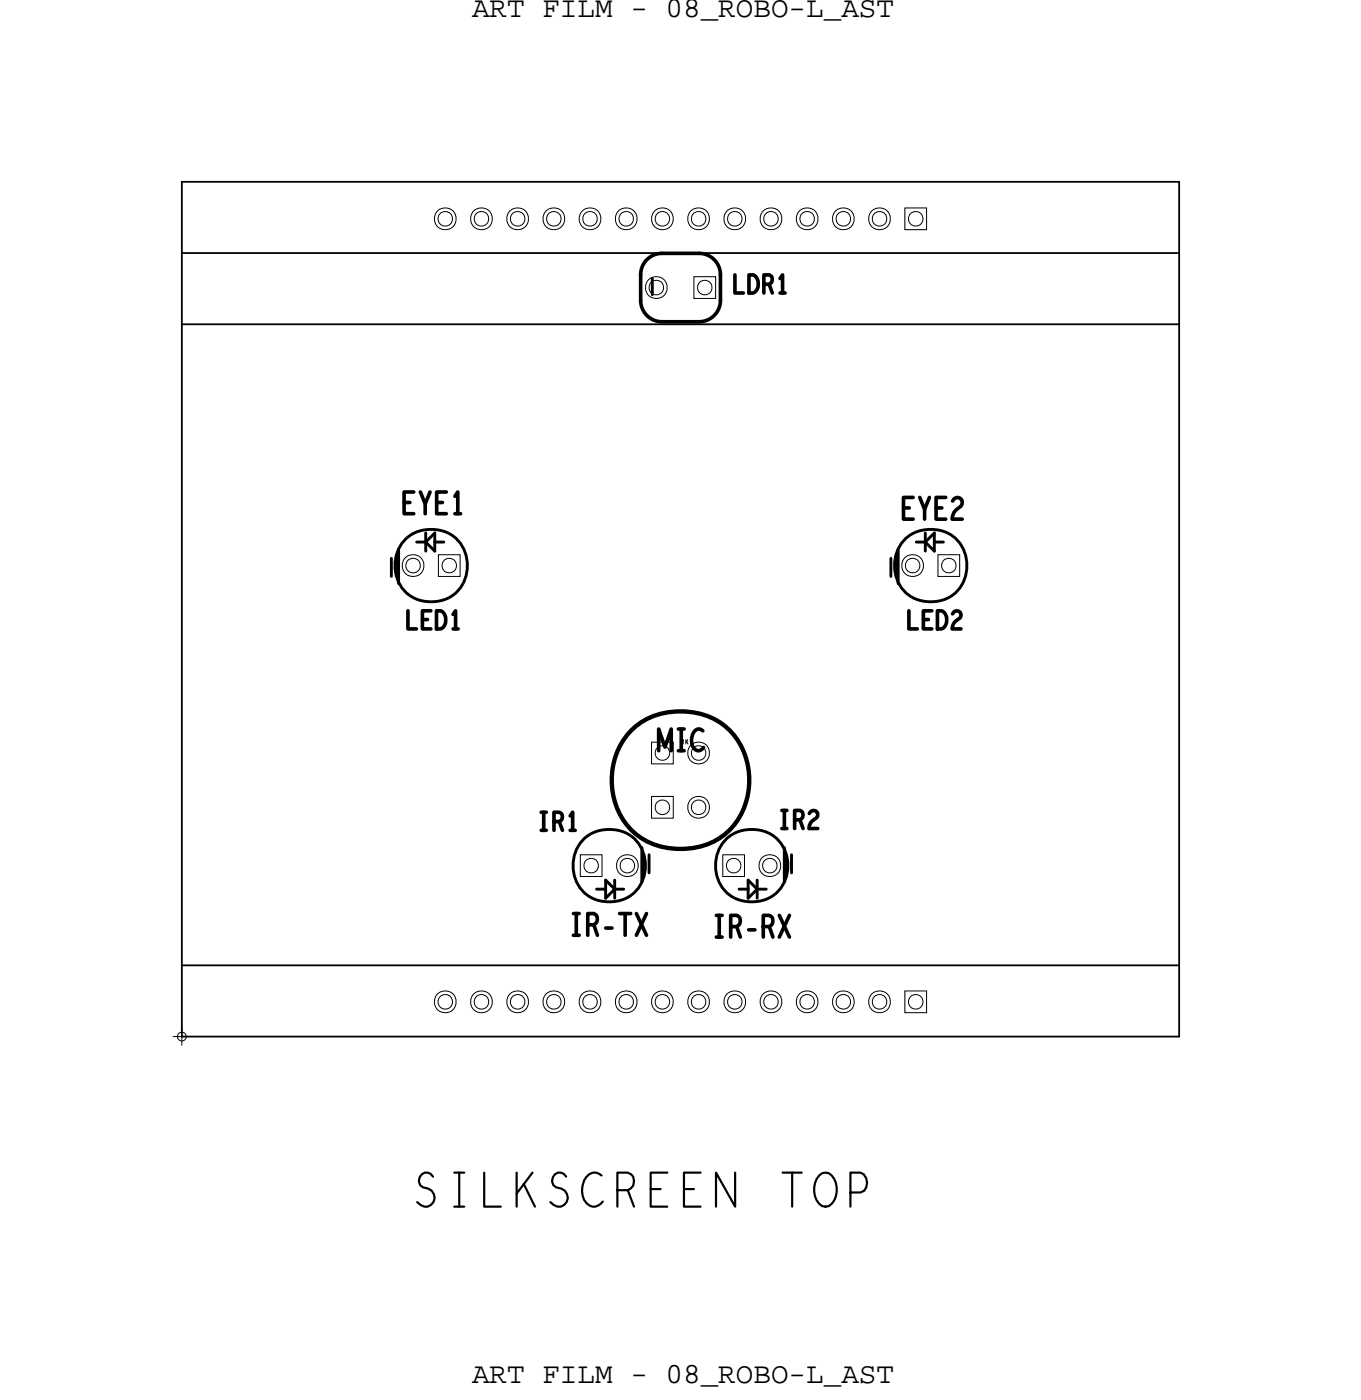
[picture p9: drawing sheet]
<svg xmlns="http://www.w3.org/2000/svg" width="96mm" height="98mm" viewBox="0 0 96 98" stroke-linecap="round" stroke-linejoin="round" font-family="sans-serif">
<!-- layer: Board Outline -->
<path d="M12.8 12.8v60zM12.8 12.8h70zM82.8 12.8v60zM12.8 72.8h70z" fill="none" stroke="#000" stroke-width=".13"/>
<!-- layer: Components -->
<path d="M44.7 50.9a5 5 0 0 1 7.4 1.5 4.9 4.9 0 0 1-.5 5.4 4.9 4.9 0 0 1-5 1.7 4.8 4.8 0 0 1-3.1-7.1l.5-.8z" fill="none" stroke="#000" stroke-width=".3"/>
<g fill="none" stroke="#000" stroke-width=".2">
<path d="M45.8 19.6v1.1zM27.5 39.2v1.3zM27.9 39.1v1.1zM28 38.6v2.4zM29.2 38.1h.7zM29.9 38.1l.6 .6zM29.9 37.4v1.3zM30.5 37.4v.7zM30.5 38.1v.6zM30.5 38.1h.7zM30.5 37.4l-.6 .7zM62.5 39.2v1.3z"/>
<path d="M62.9 39.1v1.1zM63 38.6v2.4zM64.3 38.1h.6zM64.9 38.1l.7 .6zM64.9 37.4v1.3zM64.9 38.1l.7-.7zM65.6 37.4v.7zM65.6 38.1v.6zM65.6 38.1h.6zM45 59.5v2.4zM55 59.5v2.4zM41.9 62.4h.6z"/>
<path d="M42.5 62.4v.6zM42.5 61.8l.6 .6zM42.5 61.8v.6zM43.1 61.8v1.2zM43.1 62.4h.7zM43.1 62.4l-.6 .6zM45.2 60.3v1.1zM45.6 60v1.3zM51.9 62.4h.6zM52.5 62.4v.6zM52.5 61.8l.6 .6zM52.5 61.8v.6z"/>
<path d="M53.1 61.8v1.2zM53.1 62.4h.7zM53.1 62.4l-.6 .6zM55.2 60.3v1.1zM55.6 60v1.3z"/>
<circle cx="30.3" cy="39.7" r="2.56"/>
<circle cx="65.3" cy="39.7" r="2.56"/>
<circle cx="42.8" cy="60.8" r="2.56"/>
<circle cx="52.8" cy="60.8" r="2.56"/>
</g>
<path d="M45 19.3v1.8zM46.5 17.8h2.6zM46.5 17.8a1.5 1.5 0 0 0-1.5 1.5M49.1 17.8a1.5 1.5 0 0 1 1.5 1.5M50.6 19.3v1.8zM45 21.1a1.5 1.5 0 0 0 1.5 1.5M46.5 22.6h2.6zM50.6 21.1a1.5 1.5 0 0 1-1.5 1.5" fill="none" stroke="#000" stroke-width=".25"/>
<!-- layer: Nets -->
<g fill="none" stroke="#000" stroke-width=".07">
<path d="M48.7 19.4h1.5v1.5h-1.5zM63.5 14.6h1.5v1.5h-1.5zM30.8 38.9h1.5v1.6h-1.5zM65.8 38.9h1.6v1.6h-1.6zM45.7 52.1h1.6v1.5h-1.6zM45.7 55.9h1.6v1.5h-1.6zM40.7 60h1.6v1.5h-1.6zM50.7 60h1.6v1.5h-1.6zM63.5 69.6h1.5v1.5h-1.5z"/>
<circle cx="31.3" cy="15.4" r=".51"/>
<circle cx="31.3" cy="15.4" r=".77"/>
<circle cx="33.8" cy="15.4" r=".51"/>
<circle cx="33.8" cy="15.4" r=".77"/>
<circle cx="36.3" cy="15.4" r=".51"/>
<circle cx="36.3" cy="15.4" r=".77"/>
<circle cx="38.9" cy="15.4" r=".51"/>
<circle cx="38.9" cy="15.4" r=".77"/>
<circle cx="41.4" cy="15.4" r=".51"/>
<circle cx="41.4" cy="15.4" r=".77"/>
<circle cx="44" cy="15.4" r=".51"/>
<circle cx="44" cy="15.4" r=".77"/>
<circle cx="46.5" cy="15.4" r=".51"/>
<circle cx="46.5" cy="15.4" r=".77"/>
<circle cx="49" cy="15.4" r=".51"/>
<circle cx="49" cy="15.4" r=".77"/>
<circle cx="51.6" cy="15.4" r=".51"/>
<circle cx="51.6" cy="15.4" r=".77"/>
<circle cx="54.1" cy="15.4" r=".51"/>
<circle cx="54.1" cy="15.4" r=".77"/>
<circle cx="56.7" cy="15.4" r=".51"/>
<circle cx="56.7" cy="15.4" r=".77"/>
<circle cx="59.2" cy="15.4" r=".51"/>
<circle cx="59.2" cy="15.4" r=".77"/>
<circle cx="61.7" cy="15.4" r=".51"/>
<circle cx="61.7" cy="15.4" r=".77"/>
<circle cx="64.3" cy="15.4" r=".51"/>
<circle cx="29" cy="39.7" r=".51"/>
<circle cx="29" cy="39.7" r=".77"/>
<circle cx="31.5" cy="39.7" r=".51"/>
<circle cx="46.1" cy="20.2" r=".51"/>
<circle cx="46.1" cy="20.2" r=".77"/>
<circle cx="49.5" cy="20.2" r=".51"/>
<circle cx="64.1" cy="39.7" r=".51"/>
<circle cx="64.1" cy="39.7" r=".77"/>
<circle cx="66.6" cy="39.7" r=".51"/>
<circle cx="46.5" cy="56.7" r=".51"/>
<circle cx="46.5" cy="52.9" r=".51"/>
<circle cx="49" cy="52.9" r=".51"/>
<circle cx="49" cy="56.7" r=".51"/>
<circle cx="49" cy="52.9" r=".77"/>
<circle cx="49" cy="56.7" r=".77"/>
<circle cx="31.3" cy="70.3" r=".51"/>
<circle cx="31.3" cy="70.3" r=".77"/>
<circle cx="33.8" cy="70.3" r=".51"/>
<circle cx="33.8" cy="70.3" r=".77"/>
<circle cx="36.3" cy="70.3" r=".51"/>
<circle cx="36.3" cy="70.3" r=".77"/>
<circle cx="38.9" cy="70.3" r=".51"/>
<circle cx="38.9" cy="70.3" r=".77"/>
<circle cx="41.4" cy="70.3" r=".51"/>
<circle cx="41.4" cy="70.3" r=".77"/>
<circle cx="41.5" cy="60.8" r=".51"/>
<circle cx="44" cy="70.3" r=".51"/>
<circle cx="44" cy="70.3" r=".77"/>
<circle cx="44" cy="60.8" r=".51"/>
<circle cx="44" cy="60.8" r=".77"/>
<circle cx="46.5" cy="70.3" r=".51"/>
<circle cx="46.5" cy="70.3" r=".77"/>
<circle cx="49" cy="70.3" r=".51"/>
<circle cx="49" cy="70.3" r=".77"/>
<circle cx="51.5" cy="60.8" r=".51"/>
<circle cx="51.6" cy="70.3" r=".51"/>
<circle cx="51.6" cy="70.3" r=".77"/>
<circle cx="54" cy="60.8" r=".51"/>
<circle cx="54" cy="60.8" r=".77"/>
<circle cx="54.1" cy="70.3" r=".51"/>
<circle cx="54.1" cy="70.3" r=".77"/>
<circle cx="56.7" cy="70.3" r=".51"/>
<circle cx="56.7" cy="70.3" r=".77"/>
<circle cx="59.2" cy="70.3" r=".51"/>
<circle cx="59.2" cy="70.3" r=".77"/>
<circle cx="61.7" cy="70.3" r=".51"/>
<circle cx="61.7" cy="70.3" r=".77"/>
<circle cx="64.3" cy="70.3" r=".51"/>
</g>
<!-- layer: Text -->
<g fill="none" stroke="#000" stroke-width=".25">
<path d="M51.6 19.3v1.3h.6M52.6 19.3a.67 .67 0 0 1 .6 .5 .67 .67 0 0 1-.3 .8h-.3zM53.6 20h.4a.35 .35 0 0 0 .2-.4 .35 .35 0 0 0-.2-.3h-.4v1.3M54 20l.2 .6M54.7 19.6l.2-.3v1.3M29 34.5h-.6v1.6h.6M29.5 34.5l.3 .9v.7M30.2 34.5l-.4 .9M31.3 34.5h-.7v1.6h.7M31.9 34.8l.2-.3v1.6M54.7 20.6h.4M63.4 35.7h.4"/>
<path d="M64.1 34.9h-.7v1.5h.7M64.6 34.9l.3 .9v.6M65.2 34.9l-.3 .9M65.7 35.7h.4M66.4 34.9h-.7v1.5h.7M66.9 35.2a.36 .36 0 0 1 .5-.2 .36 .36 0 0 1 .1 .5 1.02 1.02 0 0 0-.7 .9h.7M28.6 42.9v1.2h.6M29.6 43.5h.4M30.2 42.9h-.6v1.2h.6M30.6 42.9a.67 .67 0 0 1 .7 .5 .67 .67 0 0 1-.4 .7h-.3zM31.8 43.1l.2-.2v1.2M31.8 44.1h.4"/>
<path d="M38 57h.3M38.2 57v1.3M38.9 57.7h.4a.35 .35 0 0 0 .2-.4 .35 .35 0 0 0-.2-.3h-.4v1.3M40 57.3l.2-.3v1.3M46.2 52.7v-1.5l.5 1.2 .4-1.2v1.5M47.6 51.2h.4M47.8 51.2v1.5M49.3 51.3a.41 .41 0 0 0-.4-.1 .41 .41 0 0 0-.3 .3 .75 .75 0 0 0 .5 1.2l.3-.2M54.9 56.9h.3M55.1 56.9v1.3M55.8 57.5h.3a.35 .35 0 0 0 .3-.3 .35 .35 0 0 0-.3-.3h-.3v1.3M56.8 57.1a.31 .31 0 0 1 .5-.2 .31 .31 0 0 1 0 .5 .85 .85 0 0 0-.5 .8h.6"/>
<path d="M63.8 42.9v1.2h.6M64.8 43.5h.4M65.4 42.9h-.6v1.2h.6M65.8 42.9a.67 .67 0 0 1 .7 .5 .67 .67 0 0 1-.4 .7h-.3zM66.9 43.1a.31 .31 0 0 1 .4-.2 .31 .31 0 0 1 .1 .5 .85 .85 0 0 0-.6 .7h.7M40.2 64.1h.5M40.4 64.1v1.6M41.3 64.9h.4a.43 .43 0 0 0 .2-.4 .43 .43 0 0 0-.2-.4h-.4v1.6M43.5 64.1h.8M43.9 64.1v1.6M44.7 64.1l.7 1.6M45.4 64.1l-.7 1.6"/>
<path d="M50.3 64.3h.4M50.5 64.3v1.5M51.3 65h.4a.43 .43 0 0 0 .3-.4 .43 .43 0 0 0-.3-.3h-.4v1.5M53.6 65h.4a.43 .43 0 0 0 .3-.4 .43 .43 0 0 0-.3-.3h-.4v1.5M54.7 64.3l.7 1.5M55.4 64.3l-.7 1.5"/>
</g>
<g fill="none" stroke="#000" stroke-width=".15">
<path d="M30.4 82.6a.54 .54 0 0 0-.9-.1 .54 .54 0 0 0 .2 .8 .68 .68 0 0 1 .8 .7 .68 .68 0 0 1-.7 .7l-.5-.3M31.9 82.3h.7M31.9 84.7h.7M32.2 82.3v2.4M34 82.3v2.4h1.2M36.3 82.3v2.4M36.8 83.1l.7 1.6M37.4 82.3l-1.1 1.5M39.7 82.6a.54 .54 0 0 0-.8-.1 .54 .54 0 0 0 .1 .8 .68 .68 0 0 1 .9 .7 .68 .68 0 0 1-.8 .7l-.5-.3M42.2 82.5a.74 .74 0 0 0-1.2 .4 1.3 1.3 0 0 0 .6 1.8 .82 .82 0 0 0 .7-.4M43.3 83.5h.8a.65 .65 0 0 0 .4-.6 .65 .65 0 0 0-.4-.6h-.8v2.4M44.1 83.5l.4 1.2"/>
<path d="M45.7 83.5h.7M46.8 82.3h-1.1v2.4h1.1M48 83.5h.7M49.2 82.3h-1.2v2.4h1.2M51.6 82.3v2.4l-1.3-2.4v2.4M54.9 82.3h1.4M55.6 82.3v2.4M57.5 82.5a.69 .69 0 0 1 .8-.1 .69 .69 0 0 1 .4 .6 1.44 1.44 0 0 1-.5 1.7 .88 .88 0 0 1-1.1-1 1.47 1.47 0 0 1 .4-1.2zM59.7 83.7h.7a.75 .75 0 0 0 .5-.7 .75 .75 0 0 0-.5-.7h-.7v2.4"/>
</g>
<!-- layer: Drawing Origin -->
<path d="M12.1 72.8h1.3M12.5 72.6l.3-.1 .2 .1 .1 .2-.1 .2-.2 .1-.3-.1v-.2zM12.8 72.1v1.3" fill="none" stroke="#000" stroke-width=".07"/>
<!-- layer: All Others -->
<path d="M12.8 17.8h70zM12.8 22.8h70zM12.8 67.8h70z" fill="none" stroke="#000" stroke-width=".13"/>
<g font-size="2.1">
<text x="33.1" y="1.2">ART FILM - 08_ROBO-L_AST</text>
<text x="33.1" y="97.1">ART FILM - 08_ROBO-L_AST</text>
</g>
<g font-size="1.5">
<text x="28.2" y="36.1">EYE1</text>
<text x="46.2" y="52.7">MIC</text>
<text x="39.9" y="65.7">IR-TX</text>
<text x="50" y="65.8">IR-RX</text>
</g>
<g font-size="1.3">
<text x="37.7" y="58.3">IR1</text>
<text x="54.6" y="58.2">IR2</text>
</g>
<text font-size=".3" x="47.8" y="52.2">MK1</text>
</svg>
